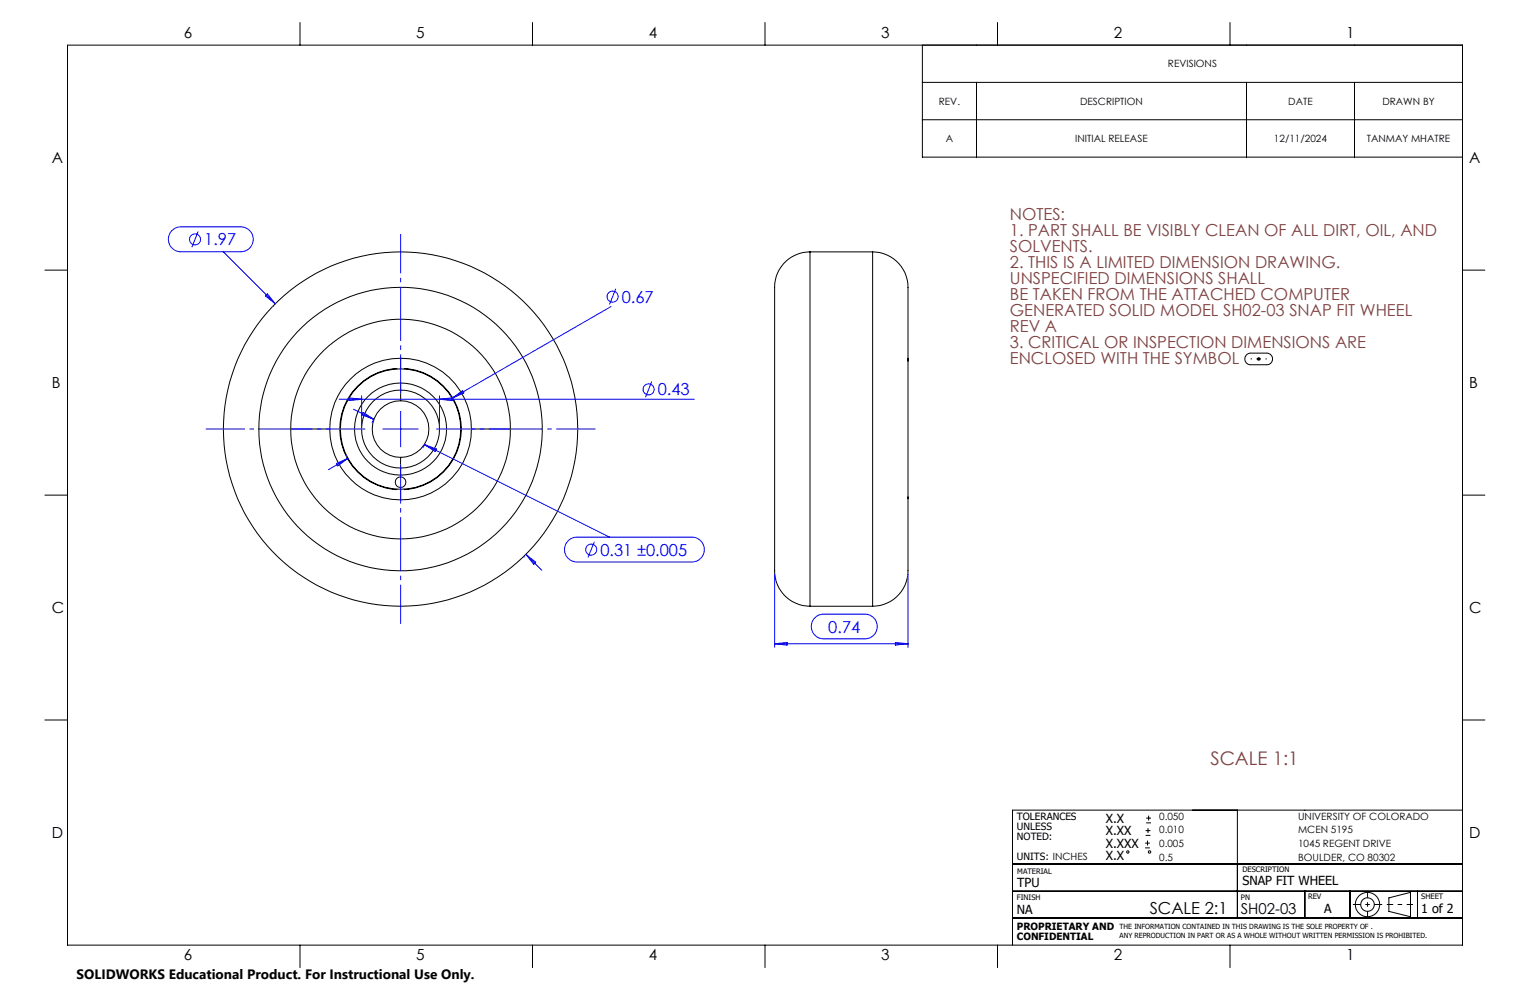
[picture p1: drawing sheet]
<svg xmlns="http://www.w3.org/2000/svg" width="432mm" height="279mm" viewBox="0 0 432 279" stroke-linecap="round" stroke-linejoin="round" font-family="sans-serif">
<g fill="none" stroke="#000" stroke-width=".28">
<path d="M19 12.7h393.7v254h-393.7zM84.7 6.4v6.3M150.3 6.4v6.3M215.9 6.4v6.3M260.3 12.7v31.6h152.4M281.5 6.4v6.3M347.1 6.4v6.3M260.3 23.2h152.4M260.3 33.8h152.4M275.6 23.2v21.1M351.8 23.2v21.1M382.3 23.2v21.1"/>
<path d="M12.7 76.2h6.3M228.6 71.1a10.2 10.2 0 0 0-10 11.7v76a10.9 10.9 0 0 0 5.9 11.4 9.3 9.3 0 0 0 4.1 .9M228.6 71.1v100M228.6 71.1h17.7M246.3 71.1a10.3 10.3 0 0 1 10 11.7v76a10.7 10.7 0 0 1-7.9 12.1l-2.1 .2M246.3 71.1v100M412.7 76.2h6.4M112 104a17.1 17.1 0 0 0-16.1 17.1 17.1 17.1 0 0 0 16.1 17.1M113.1 101.1a20 20 0 0 0-20 20M113.1 101.1a19.9 19.9 0 0 1 19.9 20M113.1 108.1a13 13 0 0 1 12.9 13 13 13 0 0 1-12.9 13M113.1 108.1a13 13 0 0 0-13.1 13 13 13 0 0 0 13.1 13"/>
<path d="M113.1 113.1a8 8 0 0 0-8 8 8 8 0 0 0 8 8M113.1 113.1a8 8 0 0 1 7.9 8 8 8 0 0 1-7.9 8M113.1 101.1v2.8M113.1 108.1v5M114.1 104a17.1 17.1 0 0 1 16.1 17.1 17.1 17.1 0 0 1-16.1 17.1M256.3 101.1v.9M351.9 100l.9-.3h4.7a1.64 1.64 0 0 1 1.6 1.6 1.64 1.64 0 0 1-1.6 1.6h-4.5a1.64 1.64 0 0 1-1.6-1.1 1.64 1.64 0 0 1 .5-1.8zM354.7 101.3h1M354.9 101l.7 .7M355.2 100.8v1M355.6 101l-.7 .7M12.7 139.7h6.3"/>
<path d="M82.1 121.1h11M82.1 121.1a31 31 0 0 1 30.9-31 31 31 0 0 1 31 31M82.1 121.1a31 31 0 0 0 30.9 31 31 31 0 0 0 31-31M93.1 121.1a20 20 0 0 0 20 20M113.1 138.3v2.8M113.1 132.1v2M113.1 129.1l-.1 3M133 121.1a20 20 0 0 1-19.9 20M133 121.1h11M412.7 139.7h6.4M256.3 140.2v.6M228.6 171.1h17.7"/>
<path d="M12.7 203.2h6.3M412.7 203.2h6.4M323.2 239.3h1.3M323.2 237.9h1.3M323.3 235.8h1.4M323.3 234.4h1.4M323.5 232.2h1.3M323.5 230.9h1.3M323.8 237.2v1.4M324 233.7v1.4M324.2 230.2v1.4M349.2 228.6v30.5"/>
<path d="M412.7 228.6h-126.9v38.1M285.8 259.1h126.9M285.8 251.5h126.9M285.8 243.8h126.9M368.3 251.5v7.6M381 251.5v7.6M392 253.4l6.1-1.6v6.9l-6.1-1.5zM400 251.5v7.6M84.7 266.7v6.4M150.3 266.7v6.4M215.9 266.7v6.4M281.5 266.7v6.4"/>
<path d="M347.1 266.7v6.4"/>
<circle cx="113" cy="121.1" r="50"/>
<circle cx="113" cy="121.1" r="11"/>
<circle cx="113" cy="121.1" r="17"/>
<circle cx="113.1" cy="136.1" r="1.5"/>
<circle cx="113.1" cy="121.1" r="40"/>
<circle cx="318.3" cy="240.4" r=".34"/>
<circle cx="324.4" cy="240.4" r=".34"/>
<circle cx="385.9" cy="255.3" r="3.4"/>
<circle cx="385.9" cy="255.3" r="1.91"/>
</g>
<path d="M381.8 255.3h8.3" fill="none" stroke="#000" stroke-width=".28" stroke-dasharray="15.2 1.3 1.3 1.3" stroke-dashoffset="13" stroke-linecap="butt"/>
<path d="M386 251.5v7.6" fill="none" stroke="#000" stroke-width=".28" stroke-dasharray="15.2 1.3 1.3 1.3" stroke-dashoffset="13.3" stroke-linecap="butt"/>
<path d="M391.4 255.3h7.4" fill="none" stroke="#000" stroke-width=".28" stroke-dasharray="15.2 1.3 1.3 1.3" stroke-dashoffset="13.4" stroke-linecap="butt"/>
<g fill="none" stroke="#00f" stroke-width=".28">
<path d="M48.4 65.2l1.1-.8 1.3-.4h17.1a3.5 3.5 0 0 1 3.6 3.5 3.5 3.5 0 0 1-3.6 3.5h-16.9a3.5 3.5 0 0 1-3.2-2 3.5 3.5 0 0 1 .6-3.8zM55.9 65.3l-1.7 4.5M63 71l14.7 14.7M75.5 82.9l2.2 2.8-2.8-2.2zM77 86.4h.1M172.5 86.5l-44.9 25.9M173.8 81.5l-1.8 4.4M95.7 112.7h100.3M98.5 112.3l3.6 .4-3.6 .4zM99.8 115.5l5.7 2.8M102.1 111.7v8.4M102.5 116.4l3 1.9-3.4-1.2z"/>
<path d="M105.4 118.4l-.4 .8M113.1 116.1v10M124 111.7v8.4M124 112.7l3.6-.4v.8zM127.1 111.5l.2 .2M127.6 112.4l2.9-2.1 .4 .6zM183.9 107.7l-1.7 4.4M94.9 130.8l3.3-1.4-2.9 2.1zM97.7 128.5l.1 .2M98.2 129.4l-5.5 3.1M108.1 121.1h9.9M119.8 125.6l-.5 .8"/>
<path d="M119.8 125.5l52.2 26.1M119.8 125.5l3.4 1.2-.4 .7zM147.7 157.2h.1M148.4 156.5l4.5 4.4M148.4 156.5l2.8 2.2-.6 .5zM160.6 152.4l1.2-.7 .8-.1h32.7a3.5 3.5 0 0 1 3.5 3.5 3.5 3.5 0 0 1-3.5 3.5h-32.5a3.5 3.5 0 0 1-3.3-2.3 3.5 3.5 0 0 1 1.1-3.9zM167.7 152.9l-1.8 4.4M218.6 162.1v20.6M229.8 174.5l1.1-.8 1.3-.4h11.9a3.5 3.5 0 0 1 3.5 3.5 3.5 3.5 0 0 1-3.5 3.5h-11.7a3.5 3.5 0 0 1-3.1-2.1 3.5 3.5 0 0 1 .5-3.7zM256.3 162.1v20.6M218.6 181.7h37.7M218.6 181.7l3.5-.4v.8z"/>
<path d="M252.7 181.3l3.6 .4-3.6 .4z"/>
<circle cx="55" cy="67.6" r="1.56"/>
<circle cx="172.9" cy="83.7" r="1.55"/>
<circle cx="183" cy="109.9" r="1.56"/>
<circle cx="166.9" cy="155.1" r="1.56"/>
</g>
<path d="M113.1 111.1v-45M103.1 121.1h-45M113.1 131.1v45M123.1 121.1h45" fill="none" stroke="#00f" stroke-width=".28" stroke-dasharray="15.2 1.3 1.3 1.3" stroke-dashoffset="4.2" stroke-linecap="butt"/>
<path d="M353 101.3h4.5" fill="none" stroke="#000" stroke-width=".28" stroke-dasharray="15.2 1.3 1.3 1.3" stroke-dashoffset="14.9" stroke-linecap="butt"/>
<text font-size="5.3" fill="#804040" x="341.6" y="215.8">SCALE 1:1</text>
<g font-size="4.7" fill="#804040">
<text x="285" y="62">NOTES:</text>
<text x="285" y="66.5">1. PART SHALL BE VISIBLY CLEAN OF ALL DIRT, OIL, AND</text>
<text x="285" y="71">SOLVENTS.</text>
<text x="285" y="75.6">2. THIS IS A LIMITED DIMENSION DRAWING.</text>
<text x="285" y="80.1">UNSPECIFIED DIMENSIONS SHALL</text>
<text x="285" y="84.6">BE TAKEN FROM THE ATTACHED COMPUTER</text>
<text x="285" y="89.1">GENERATED SOLID MODEL SH02-03 SNAP FIT WHEEL</text>
<text x="285" y="93.7">REV A</text>
<text x="285" y="98.2">3. CRITICAL OR INSPECTION DIMENSIONS ARE</text>
<text x="285" y="102.7">ENCLOSED WITH THE SYMBOL</text>
</g>
<g font-size="4.7" fill="#00f">
<text x="57.6" y="69.3">1.97</text>
<text x="175.5" y="85.4">0.67</text>
<text x="185.6" y="111.6">0.43</text>
<text x="169.4" y="156.8">0.31 ±0.005</text>
<text x="233.8" y="178.6">0.74</text>
</g>
<text font-size="4.7" x="324.5" y="258">SCALE 2:1</text>
<g font-size="4.3">
<text x="51.9" y="10.7">6</text>
<text x="117.5" y="10.7">5</text>
<text x="183.1" y="10.7">4</text>
<text x="248.7" y="10.7">3</text>
<text x="314.3" y="10.7">2</text>
<text x="379.9" y="10.7">1</text>
<text x="14.6" y="46.1">A</text>
<text x="414.7" y="46.1">A</text>
<text x="14.6" y="109.6">B</text>
<text x="414.7" y="109.6">B</text>
<text x="14.6" y="173.1">C</text>
<text x="414.7" y="173.1">C</text>
<text x="14.6" y="236.6">D</text>
<text x="414.7" y="236.6">D</text>
<text x="51.9" y="270.8">6</text>
<text x="117.5" y="270.8">5</text>
<text x="183.1" y="270.8">4</text>
<text x="248.7" y="270.8">3</text>
<text x="314.3" y="270.8">2</text>
<text x="379.9" y="270.8">1</text>
</g>
<text font-size="4.2" x="350.1" y="258">SH02-03</text>
<text font-size="3.8" x="21.6" y="276.3">SOLIDWORKS Educational Product. For Instructional Use Only.</text>
<g font-size="3.5">
<text x="312.1" y="232.2">X.X</text>
<text x="312.1" y="235.8">X.XX</text>
<text x="312.1" y="239.3">X.XXX</text>
<text x="312.1" y="242.8">X.X</text>
<text x="287.1" y="250.3">TPU</text>
<text x="350.7" y="249.8">SNAP FIT WHEEL</text>
<text x="373.7" y="257.8">A</text>
<text x="401.1" y="257.7">1 of 2</text>
<text x="287" y="258">NA</text>
</g>
<g font-size="2.8">
<text x="329.6" y="19">REVISIONS</text>
<text x="265" y="29.6">REV.</text>
<text x="304.8" y="29.6">DESCRIPTION</text>
<text x="363.6" y="29.6">DATE</text>
<text x="390.1" y="29.6">DRAWN BY</text>
<text x="266.9" y="40.1">A</text>
<text x="303.5" y="40.1">INITIAL RELEASE</text>
<text x="359.5" y="40.1">12/11/2024</text>
<text x="385.7" y="40.1">TANMAY MHATRE</text>
<text x="287" y="231.5">TOLERANCES</text>
<text x="327.1" y="231.4">0.050</text>
<text x="366.3" y="231.4">UNIVERSITY OF COLORADO</text>
<text x="287" y="234.4">UNLESS</text>
<text x="287" y="237.2">NOTED:</text>
<text x="327.1" y="235.2">0.010</text>
<text x="327.1" y="239.1">0.005</text>
<text x="366.3" y="235.2">MCEN 5195</text>
<text x="366.3" y="239.1">1045 REGENT DRIVE</text>
<text x="287" y="242.8">UNITS: INCHES</text>
<text x="327.1" y="242.9">0.5</text>
<text x="366.3" y="242.9">BOULDER, CO 80302</text>
<text x="287" y="262.6">PROPRIETARY AND</text>
<text x="287" y="265.4">CONFIDENTIAL</text>
</g>
<g font-size="2.1">
<text x="287.1" y="246.6">MATERIAL</text>
<text x="350.7" y="246">DESCRIPTION</text>
<text x="287" y="254.1">FINISH</text>
<text x="350.2" y="253.9">PN</text>
<text x="369.2" y="253.9">REV</text>
<text x="401.1" y="253.8">SHEET</text>
</g>
<g font-size="2">
<text x="316" y="262.1">THE INFORMATION CONTAINED IN THIS DRAWING IS THE SOLE PROPERTY OF .</text>
<text x="316" y="264.6">ANY REPRODUCTION IN PART OR AS A WHOLE WITHOUT WRITTEN PERMISSION IS PROHIBITED.</text>
</g>
</svg>
